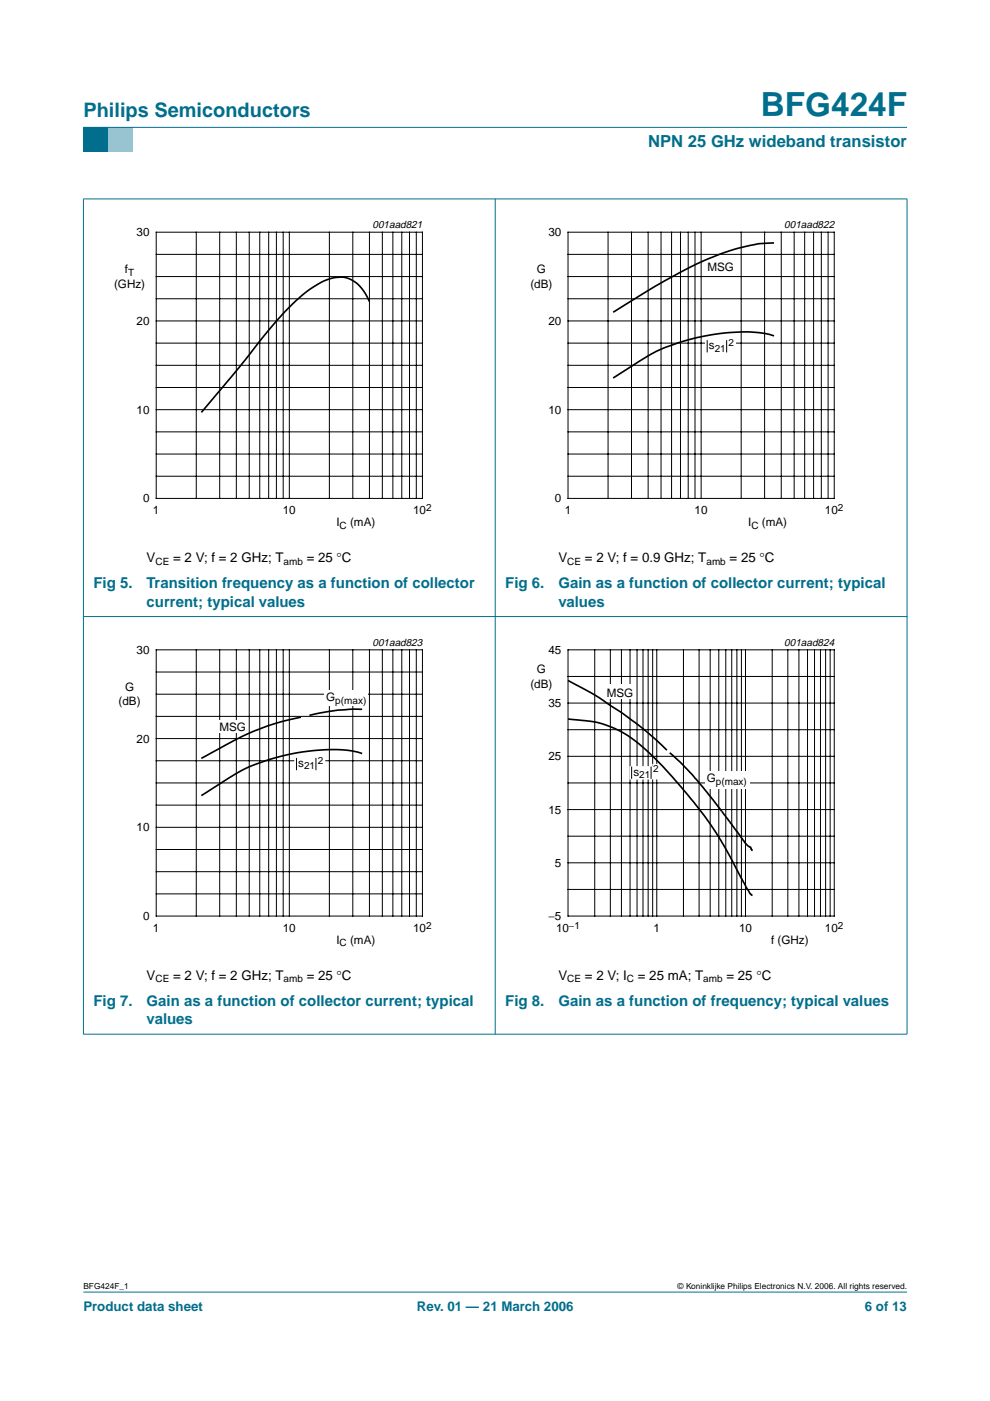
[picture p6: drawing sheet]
<svg xmlns="http://www.w3.org/2000/svg" width="210mm" height="297mm" viewBox="0 0 210 297" stroke-linecap="round" stroke-linejoin="round" font-family="sans-serif">
<path d="M17.7 273.9h174.6z" fill="#006e8c" stroke="#006e8c" stroke-width=".21"/>
<path d="M17.7 27h5.3v5.3h-5.3z" fill-rule="evenodd" fill="#006e8c"/>
<path d="M23 27h5.3v5.3h-5.3z" fill-rule="evenodd" fill="#96c4d6"/>
<g fill="#006e8c" stroke="#006e8c" stroke-width=".21">
<path d="M17.7 27h174.6z"/>
<path d="M17.7 42.2v177z"/>
<path d="M105 42.1v177.2z"/>
<path d="M192.3 42.2v177z"/>
<path d="M17.6 42.2h174.8z"/>
<path d="M17.6 130.7h174.8z"/>
<path d="M17.6 219.3h174.8z"/>
</g>
<path d="M164.1 51.5a36.8 36.8 0 0 0-14.5 3.6l-2.8 1.3-5.9 3.1-10.9 6.7M78.3 63.9a7.7 7.7 0 0 0-5.5-5.1 11 11 0 0 0-7.2 2.6 72.3 72.3 0 0 0-13.2 14.4l-9.7 11.6M164.1 71.2a29.9 29.9 0 0 0-12.5-.3 40.6 40.6 0 0 0-17.3 6.5l-4.3 2.7" fill="none" stroke="#000" stroke-width=".35"/>
<path d="M20.4 46.4h81.9v66.3h-81.9zM107.7 46.4h81.9v66.3h-81.9z" fill="none" stroke="#fff" stroke-width=".21"/>
<g fill="none" stroke="#000" stroke-width=".21">
<path d="M33.1 49.2h56.5v56.5h-56.5zM33.1 58.6h56.5M33.1 53.9h56.5M41.6 49.2v56.5M46.6 49.2v56.5M50.1 49.2v56.5M52.8 49.2v56.5M55.1 49.2v56.5M57 49.2v56.5M58.6 49.2v56.5M60 49.2v56.5M61.3 49.2v56.5"/>
<path d="M69.8 49.2v56.5M74.8 49.2v56.5M78.3 49.2v56.5M81.1 49.2v56.5M83.3 49.2v56.5M85.2 49.2v56.5M86.8 49.2v56.5M88.3 49.2v56.5M120.4 49.2h56.5v56.5h-56.5zM120.4 58.6h56.5M120.4 53.9h56.5M128.9 49.2v56.5"/>
<path d="M133.9 49.2v56.5M137.4 49.2v56.5M140.2 49.2v56.5M142.4 49.2v56.5M144.3 49.2v56.5M145.9 49.2v56.5M147.4 49.2v56.5M148.7 49.2v56.5M157.1 49.2v56.5M162.1 49.2v56.5M165.6 49.2v56.5M168.4 49.2v56.5"/>
<path d="M170.6 49.2v56.5M172.5 49.2v56.5M174.1 49.2v56.5M175.6 49.2v56.5M33.1 68h56.5M33.1 77.5h56.5M33.1 63.3h56.5M33.1 72.7h56.5M120.4 68h56.5M120.4 77.5h56.5M120.4 63.3h56.5M120.4 72.7h56.5"/>
<path d="M33.1 86.9h56.5M33.1 96.3h56.5M33.1 82.2h56.5M33.1 91.6h56.5M120.4 86.9h56.5M120.4 96.3h56.5M120.4 82.2h56.5M120.4 91.6h56.5M33.1 101h56.5M120.4 101h56.5"/>
</g>
<path d="M149.5 72h4.8v-.4h1.8v3.2l-6.6 .1z" fill="#fff"/>
<g fill="none" stroke="#000" stroke-width=".21">
<path d="M149.9 72.1v2.6M154.1 72.1v2.6M33.1 137.8h56.5v56.4h-56.5zM41.6 137.8v56.4M46.6 137.8v56.4M50.1 137.8v56.4M52.8 137.8v56.4M55.1 137.8v56.4M57 137.8v56.4M58.6 137.8v56.4M60 137.8v56.4M61.3 137.8v56.4"/>
<path d="M69.8 137.8v56.4M74.8 137.8v56.4M78.3 137.8v56.4M81.1 137.8v56.4M83.3 137.8v56.4M85.2 137.8v56.4M86.8 137.8v56.4M88.3 137.8v56.4M33.1 147.2h56.5M33.1 156.6h56.5M33.1 142.5h56.5M33.1 151.9h56.5"/>
<path d="M33.1 166h56.5M33.1 175.4h56.5M33.1 161.3h56.5M33.1 170.7h56.5M33.1 184.8h56.5M33.1 180.1h56.5M33.1 189.5h56.5"/>
</g>
<path d="M63.8 152.1a56.6 56.6 0 0 0-19 7.5l-2.1 1.2M76.8 150.4l-1.5-.1a42.2 42.2 0 0 0-9.7 1.4M76.8 159.8a29.1 29.1 0 0 0-13-.3 40.3 40.3 0 0 0-17.9 7.1l-3.2 2.1" fill="none" stroke="#000" stroke-width=".35"/>
<path d="M20.4 135h81.9v66.3h-81.9z" fill="none" stroke="#fff" stroke-width=".21"/>
<g fill="#fff">
<path d="M46 152.8h6.5v2.6h-6.5z"/>
<path d="M68.9 146.5h9.1v3.2h-9.1z"/>
<path d="M62.4 160.6h4.8v-.5h1.8v3.3h-6.6z"/>
</g>
<g fill="none" stroke="#000" stroke-width=".21">
<path d="M120.4 137.8h56.5v56.4h-56.5zM126.1 137.8v56.4M129.4 137.8v56.4M131.8 137.8v56.4M133.6 137.8v56.4M135.1 137.8v56.4M136.3 137.8v56.4M137.4 137.8v56.4M138.4 137.8v56.4M139.2 137.8v56.4M144.9 137.8v56.4M148.2 137.8v56.4"/>
<path d="M150.6 137.8v56.4M152.4 137.8v56.4M153.9 137.8v56.4M155.1 137.8v56.4M156.2 137.8v56.4M157.2 137.8v56.4M158.1 137.8v56.4M163.7 137.8v56.4M167 137.8v56.4M169.4 137.8v56.4M171.2 137.8v56.4M172.7 137.8v56.4"/>
<path d="M174 137.8v56.4M175.1 137.8v56.4M176 137.8v56.4M120.4 143.4h56.5M120.4 154.7h56.5M120.4 149.1h56.5M62.9 160.7v2.6M67 160.7v2.6M120.4 166h56.5M120.4 177.3h56.5M120.4 160.4h56.5M120.4 171.6h56.5"/>
<path d="M120.4 188.6h56.5M120.4 182.9h56.5"/>
</g>
<path d="M107.7 135h81.9v66.3h-81.9z" fill="none" stroke="#fff" stroke-width=".21"/>
<g fill="#fff">
<path d="M128.2 145.2h6.5v3h-6.5z"/>
<path d="M149.6 163.5h9.4v3.7h-9.4z"/>
<path d="M133.5 162.4h4.8v-.4h1.7v3.3h-6.5z"/>
</g>
<path d="M133.9 162.5v2.6M138 162.5v2.6" fill="none" stroke="#000" stroke-width=".21"/>
<path d="M120.4 152.4a26.5 26.5 0 0 1 9 1.7 26.8 26.8 0 0 1 9.8 7.1l5.5 6 5 6.3 3.6 5.5 4.9 9.1 .8 1.3 .6 .4M120.4 144.3a65.6 65.6 0 0 1 10 5.9l.3 .2a67.6 67.6 0 0 1 10.7 8.6M142 159.6l2.3 2.1 3.8 4.1 5.7 7.1 3.8 5.4M157.6 178.2l.5 .7 .7 .6a.54 .54 0 0 1 .5 .6l.3 .3" fill="none" stroke="#000" stroke-width=".35"/>
<text font-size="7.1" fill="#006e8c" x="161.3" y="24.7">BFG424F</text>
<text font-size="4.2" fill="#006e8c" x="17.7" y="24.9">Philips Semiconductors</text>
<text font-size="3.5" fill="#006e8c" x="137.4" y="31.1">NPN 25 GHz wideband transistor</text>
<g font-size="3.2" fill="#006e8c">
<text x="19.8" y="124.7">Fig 5.</text>
<text x="31.1" y="124.7">Transition frequency as a function of collector</text>
<text x="107.1" y="124.7">Fig 6.</text>
<text x="118.4" y="124.7">Gain as a function of collector current; typical</text>
<text x="31.1" y="128.6">current; typical values</text>
<text x="118.4" y="128.6">values</text>
<text x="19.8" y="213.3">Fig 7.</text>
<text x="31.1" y="213.3">Gain as a function of collector current; typical</text>
<text x="107.1" y="213.3">Fig 8.</text>
<text x="118.4" y="213.3">Gain as a function of frequency; typical values</text>
<text x="31.1" y="217.2">values</text>
</g>
<g font-size="2.8">
<text x="31.1" y="119.2">V</text>
<text x="36.7" y="119.2">= 2 V; f = 2 GHz; T</text>
<text x="65" y="119.2">= 25 °C</text>
<text x="118.4" y="119.2">V</text>
<text x="124" y="119.2">= 2 V; f = 0.9 GHz; T</text>
<text x="154.7" y="119.2">= 25 °C</text>
<text x="31.1" y="207.7">V</text>
<text x="36.7" y="207.7">= 2 V; f = 2 GHz; T</text>
<text x="65" y="207.7">= 25 °C</text>
<text x="118.4" y="207.7">V</text>
<text x="124" y="207.7">= 2 V; I</text>
<text x="135.2" y="207.7">= 25 mA; T</text>
<text x="154" y="207.7">= 25 °C</text>
</g>
<g font-size="2.8" fill="#006e8c">
<text x="17.7" y="278">Product data sheet</text>
<text x="88.4" y="278">Rev. 01 — 21 March 2006</text>
<text x="183.4" y="278">6 of 13</text>
</g>
<g font-size="2.5">
<text x="29" y="50.1">30</text>
<text x="116.3" y="50.1">30</text>
<text x="26.5" y="58">f</text>
<text x="113.8" y="58">G</text>
<text x="150" y="57.5">MSG</text>
<text x="24.2" y="61">(GHz)</text>
<text x="112.5" y="61">(dB)</text>
<text x="29" y="68.9">20</text>
<text x="116.3" y="68.9">20</text>
<text x="150.3" y="74.1">s</text>
<text x="29" y="87.7">10</text>
<text x="116.3" y="87.7">10</text>
<text x="30.3" y="106.5">0</text>
<text x="117.7" y="106.5">0</text>
<text x="32.4" y="109.1">1</text>
<text x="60" y="109.1">10</text>
<text x="71.3" y="111.6">I</text>
<text x="74.2" y="111.6">(mA)</text>
<text x="87.6" y="109.1">10</text>
<text x="119.7" y="109.1">1</text>
<text x="147.3" y="109.1">10</text>
<text x="158.6" y="111.6">I</text>
<text x="161.5" y="111.6">(mA)</text>
<text x="174.9" y="109.1">10</text>
<text x="29" y="138.6">30</text>
<text x="113.8" y="142.8">G</text>
<text x="116.3" y="138.6">45</text>
<text x="25.1" y="149.5">(dB)</text>
<text x="26.5" y="146.5">G</text>
<text x="69.2" y="148.7">G</text>
<text x="112.5" y="145.8">(dB)</text>
<text x="116.3" y="149.9">35</text>
<text x="128.7" y="147.7">MSG</text>
<text x="46.5" y="155">MSG</text>
<text x="29" y="157.4">20</text>
<text x="116.3" y="161.2">25</text>
<text x="63.2" y="162.6">s</text>
<text x="134.3" y="164.5">s</text>
<text x="149.9" y="165.9">G</text>
<text x="116.3" y="172.5">15</text>
<text x="29" y="176.3">10</text>
<text x="117.7" y="183.8">5</text>
<text x="30.3" y="195.1">0</text>
<text x="32.4" y="197.6">1</text>
<text x="60" y="197.6">10</text>
<text x="87.6" y="197.6">10</text>
<text x="116.3" y="195.1">−5</text>
<text x="117.9" y="197.6">10</text>
<text x="138.6" y="197.6">1</text>
<text x="156.7" y="197.6">10</text>
<text x="174.9" y="197.6">10</text>
<text x="71.3" y="200.1">I</text>
<text x="74.2" y="200.1">(mA)</text>
<text x="163.5" y="200.1">f (GHz)</text>
</g>
<g font-size="2.2">
<text x="79" y="48.4">001aad821</text>
<text x="166.3" y="48.4">001aad822</text>
<text x="79" y="136.9">001aad823</text>
<text x="166.3" y="136.9">001aad824</text>
</g>
<g font-size="2.1">
<text x="27.2" y="58.5">T</text>
<text x="151.5" y="74.6">21</text>
<text x="154.5" y="73.3">2</text>
<text x="72" y="112.1">C</text>
<text x="90.4" y="108.3">2</text>
<text x="159.3" y="112.1">C</text>
<text x="177.7" y="108.3">2</text>
<text x="33" y="119.7">CE</text>
<text x="60.1" y="119.7">amb</text>
<text x="120.3" y="119.7">CE</text>
<text x="149.8" y="119.7">amb</text>
<text x="71.1" y="149.2">p(max)</text>
<text x="67.4" y="161.9">2</text>
<text x="64.5" y="163.1">21</text>
<text x="135.5" y="165">21</text>
<text x="138.5" y="163.7">2</text>
<text x="151.8" y="166.4">p(max)</text>
<text x="90.4" y="196.9">2</text>
<text x="120.6" y="196.9">−1</text>
<text x="177.7" y="196.9">2</text>
<text x="72" y="200.6">C</text>
<text x="33" y="208.3">CE</text>
<text x="60.1" y="208.3">amb</text>
<text x="120.3" y="208.3">CE</text>
<text x="132.9" y="208.3">C</text>
<text x="149.1" y="208.3">amb</text>
</g>
<g font-size="1.8">
<text x="17.7" y="273.4">BFG424F_1</text>
<text x="143.7" y="273.4">© Koninklijke Philips Electronics N.V. 2006. All rights reserved.</text>
</g>
</svg>
